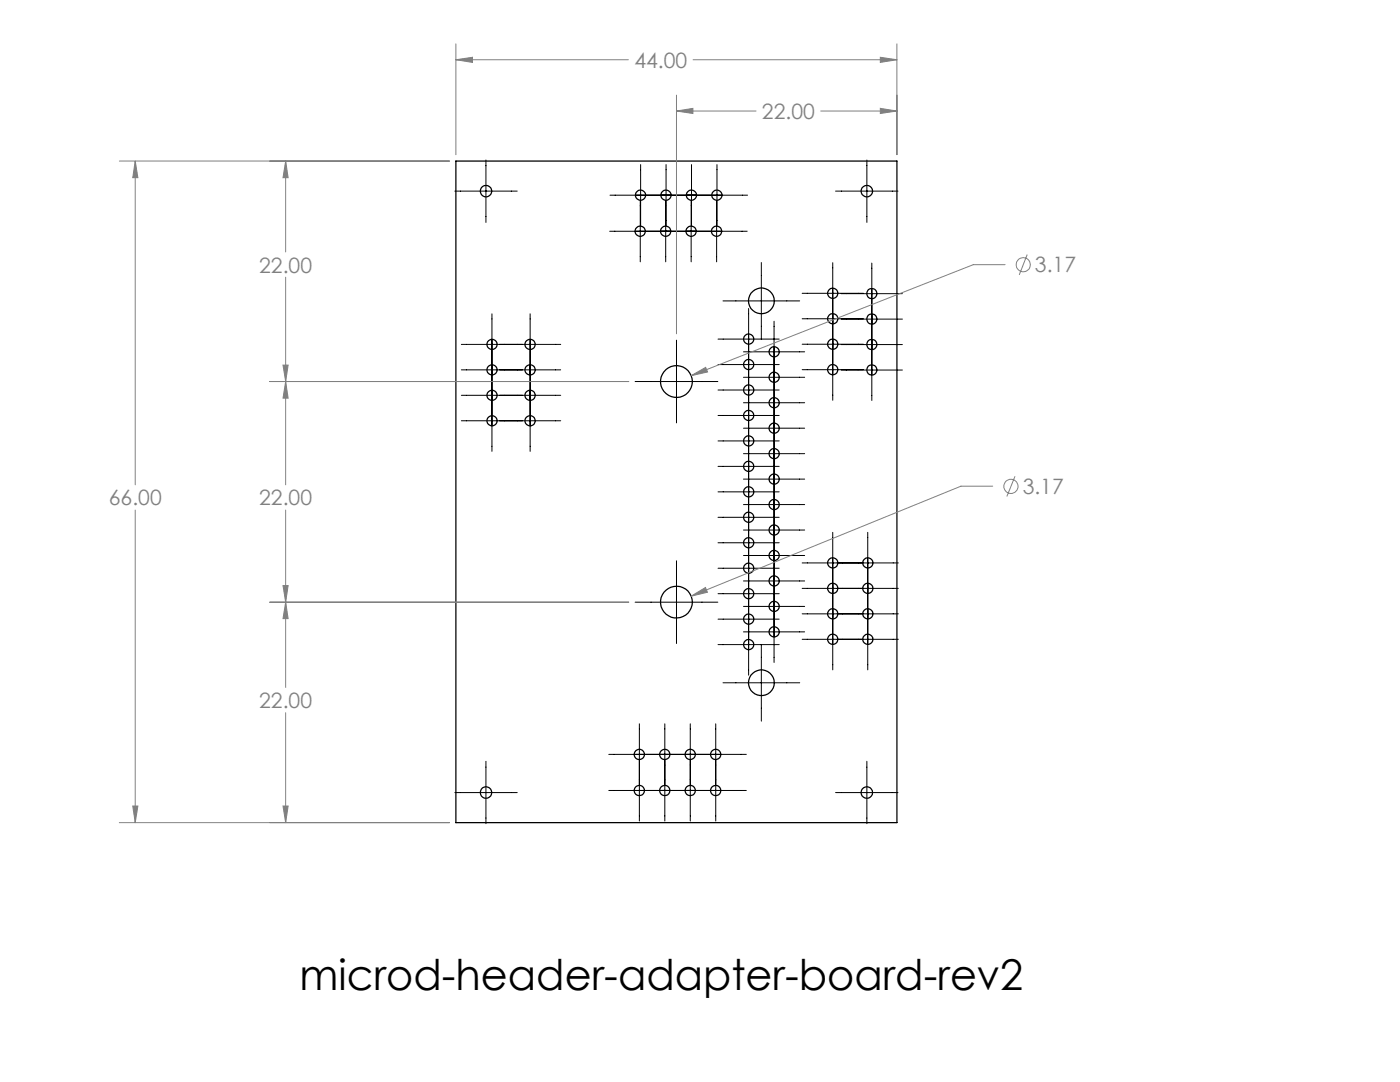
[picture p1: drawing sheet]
<svg xmlns="http://www.w3.org/2000/svg" width="279mm" height="216mm" viewBox="0 0 279 216" stroke-linecap="round" stroke-linejoin="round" font-family="sans-serif">
<g fill="none" stroke="#000" stroke-width=".25">
<path d="M91 32.1h88v132h-88z"/>
<circle cx="97" cy="38.1" r="1.15"/>
<circle cx="127.8" cy="38.9" r="1.03"/>
<circle cx="132.9" cy="38.9" r="1.03"/>
<circle cx="138" cy="38.9" r="1.03"/>
<circle cx="143.1" cy="38.9" r="1.03"/>
<circle cx="173" cy="38.1" r="1.14"/>
<circle cx="127.8" cy="46.1" r="1.03"/>
<circle cx="132.9" cy="46.1" r="1.03"/>
<circle cx="137.9" cy="46.1" r="1.03"/>
<circle cx="143" cy="46.1" r="1.03"/>
<circle cx="166.2" cy="58.5" r="1.03"/>
<circle cx="174" cy="58.6" r="1.03"/>
<circle cx="98.2" cy="73.8" r="1.01"/>
<circle cx="98.2" cy="68.7" r="1.01"/>
<circle cx="98.2" cy="78.9" r="1.01"/>
<circle cx="105.8" cy="68.7" r="1.02"/>
<circle cx="105.8" cy="73.8" r="1.02"/>
<circle cx="105.8" cy="78.9" r="1.02"/>
<circle cx="135" cy="76.1" r="3.2"/>
<circle cx="149.4" cy="67.6" r="1.02"/>
<circle cx="149.4" cy="72.7" r="1.02"/>
<circle cx="149.4" cy="77.8" r="1.02"/>
<circle cx="152" cy="60" r="2.56"/>
<circle cx="154.5" cy="75.3" r="1.02"/>
<circle cx="154.5" cy="70.2" r="1.02"/>
<circle cx="166.2" cy="63.6" r="1.03"/>
<circle cx="166.2" cy="68.7" r="1.03"/>
<circle cx="166.2" cy="73.8" r="1.03"/>
<circle cx="174" cy="73.8" r="1.03"/>
<circle cx="174" cy="68.7" r="1.03"/>
<circle cx="174" cy="63.7" r="1.03"/>
<circle cx="98.2" cy="84" r="1.01"/>
<circle cx="105.8" cy="84" r="1.02"/>
<circle cx="149.4" cy="98.1" r="1.02"/>
<circle cx="149.4" cy="93" r="1.02"/>
<circle cx="149.4" cy="82.9" r="1.02"/>
<circle cx="149.4" cy="88" r="1.02"/>
<circle cx="154.5" cy="95.6" r="1.02"/>
<circle cx="154.5" cy="85.4" r="1.02"/>
<circle cx="154.5" cy="80.3" r="1.02"/>
<circle cx="154.5" cy="90.5" r="1.02"/>
<circle cx="149.4" cy="108.3" r="1.02"/>
<circle cx="149.4" cy="113.4" r="1.02"/>
<circle cx="149.4" cy="118.4" r="1.02"/>
<circle cx="149.4" cy="103.2" r="1.02"/>
<circle cx="154.5" cy="110.8" r="1.02"/>
<circle cx="154.5" cy="105.7" r="1.02"/>
<circle cx="154.5" cy="100.7" r="1.02"/>
<circle cx="154.5" cy="115.9" r="1.02"/>
<circle cx="166.2" cy="117.4" r="1.03"/>
<circle cx="166.2" cy="112.3" r="1.03"/>
<circle cx="173.2" cy="117.4" r="1.02"/>
<circle cx="173.2" cy="112.3" r="1.02"/>
<circle cx="135" cy="120.1" r="3.2"/>
<circle cx="149.4" cy="123.5" r="1.02"/>
<circle cx="149.4" cy="128.6" r="1.02"/>
<circle cx="152" cy="136.2" r="2.56"/>
<circle cx="154.5" cy="121" r="1.02"/>
<circle cx="154.5" cy="126.1" r="1.02"/>
<circle cx="166.2" cy="127.6" r="1.03"/>
<circle cx="166.2" cy="122.5" r="1.03"/>
<circle cx="173.2" cy="122.5" r="1.02"/>
<circle cx="173.2" cy="127.5" r="1.02"/>
<circle cx="97" cy="158.1" r="1.15"/>
<circle cx="127.6" cy="150.6" r="1.03"/>
<circle cx="127.6" cy="157.7" r="1.03"/>
<circle cx="132.7" cy="150.6" r="1.03"/>
<circle cx="132.7" cy="157.7" r="1.03"/>
<circle cx="137.8" cy="150.6" r="1.03"/>
<circle cx="137.8" cy="157.7" r="1.03"/>
<circle cx="142.8" cy="150.6" r="1.03"/>
<circle cx="142.8" cy="157.7" r="1.03"/>
<circle cx="173" cy="158.1" r="1.14"/>
</g>
<g fill="none" stroke="#808080" stroke-width=".2">
<path d="M91 11.9l3.3-.5v1.1zM91 8.7v22.2M91 11.9h34.4M135 19v47.6M138.3 11.9h40.7M175.7 11.4l3.3 .5-3.3 .6zM179 8.7v22.2M23.8 32.1h65.9M27 32.1l.5 3.4h-1zM27 32.1v64.6M57 32.1l.5 3.4h-1zM57 32.1v18.2"/>
<path d="M135 22.2h15.9M135 22.2l3.3-.6v1zM163.8 22.2h15.2M175.7 21.6l3.3 .6-3.3 .4zM57 55.3v41.4M200.6 52.8h-6.4l-56.3 22.2M205 50.8l-1.6 4.1M53.8 76.1h71.7M56.5 72.8h1l-.5 3.3zM57 76.1l.5 3.3h-1zM137.9 75l2.9-1.7 .4 .9zM198.1 97h-6.3l-53.9 22"/>
<path d="M202.6 95l-1.7 4.1M27 101.8v62.3M56.5 116.8h1l-.5 3.4zM57 101.8v35.4M137.9 119l2.9-1.8 .4 1zM53.8 120.2h71.7M57 120.2l.5 3.2h-1zM57 142.2v21.9M23.8 164.1h65.9M26.5 160.8h1l-.5 3.3zM56.5 160.8h1l-.5 3.3z"/>
<circle cx="204.2" cy="52.8" r="1.41"/>
<circle cx="201.8" cy="97.1" r="1.41"/>
</g>
<g fill="none" stroke="#000" stroke-width=".2">
<path d="M90.8 38.1h12.4M97 31.9v12.5M121.7 38.9h27.5M127.8 32.8v12.2M132.9 32.8v12.2M138 32.8v12.2M143.1 32.8v12.2M166.8 38.1h12.4M173 31.9v12.5M121.7 46.1h27.4M127.8 40v12.2M132.9 40v12.2"/>
<path d="M137.9 40v12.2M143 40v12.2M151.9 52.4v15.3M160.1 58.5h12.2M166.2 52.4v27.5M167.9 58.6h12.2M174 52.5v27.4M92.1 68.7h19.8M92.1 73.8h19.8M92.1 78.9h19.8M98.2 62.6v27.5M105.8 62.6v27.5"/>
<path d="M126.8 76.1h16.5M135 67.9v16.5M143.3 67.7h12.2M143.3 77.8h12.2M143.3 72.7h12.2M144.3 60h15.3M148.4 70.2h12.2M148.4 75.3h12.2M149.4 61.6v73.1M154.5 64.1v68.1M160.1 63.6h12.2M160.1 68.7h12.2"/>
<path d="M160.1 73.8h12.2M167.9 63.7h12.2M167.9 68.8h12.2M167.9 73.8h12.2M92.1 84h19.8M143.3 82.9h12.2M143.3 93.1h12.2M143.3 88h12.2M143.3 98.1h12.2M148.4 80.4h12.2M148.4 85.4h12.2M148.4 90.5h12.2"/>
<path d="M148.4 95.6h12.2M135 111.9v16.5M143.3 108.3h12.2M143.3 103.2h12.2M143.3 113.4h12.2M143.3 118.5h12.2M148.4 110.8h12.2M148.4 105.8h12.2M148.4 115.9h12.2M148.4 100.7h12.2M160.1 117.4h19.2M160.1 112.3h19.2"/>
<path d="M166.2 106.2v27.5M173.2 106.2v27.5M126.8 120.2h16.5M143.3 123.5h12.2M143.3 128.6h12.2M144.3 136.2h15.3M148.4 121h12.2M148.4 126.1h12.2M151.9 128.6v15.3M160.1 122.5h19.2M160.1 127.6h19.2M90.8 158.2h12.4"/>
<path d="M97 151.9v12.5M121.5 150.5h27.4M121.5 157.7h27.4M127.6 144.4v19.4M132.7 144.4v19.4M137.8 144.4v19.4M142.8 144.4v19.4M166.8 158.2h12.4M173 151.9v12.5"/>
</g>
<path d="M26.5 160.8h1l-.5 3.3zM27 32.1l.5 3.4h-1zM91 11.9l3.3-.5v1.1zM175.7 11.4l3.3 .5-3.3 .6zM56.5 72.8h1l-.5 3.3zM57 32.1l.5 3.4h-1zM57 76.1l.5 3.3h-1zM56.5 116.8h1l-.5 3.4zM57 120.2l.5 3.2h-1zM56.5 160.8h1l-.5 3.3zM175.7 21.6l3.3 .6-3.3 .4zM135 22.2l3.3-.6v1zM137.9 119l3.3-.8-.4-1zM137.9 75l3.3-.8-.4-.9z" fill="#808080"/>
<text font-size="8.5" x="59.8" y="197.6">microd-header-adapter-board-rev2</text>
<g font-size="4.2" fill="#808080">
<text x="126.6" y="13.5">44.00</text>
<text x="152.1" y="23.7">22.00</text>
<text x="51.7" y="54.4">22.00</text>
<text x="206.6" y="54.4">3.17</text>
<text x="21.7" y="100.8">66.00</text>
<text x="51.7" y="100.8">22.00</text>
<text x="204.1" y="98.6">3.17</text>
<text x="51.7" y="141.3">22.00</text>
</g>
</svg>
